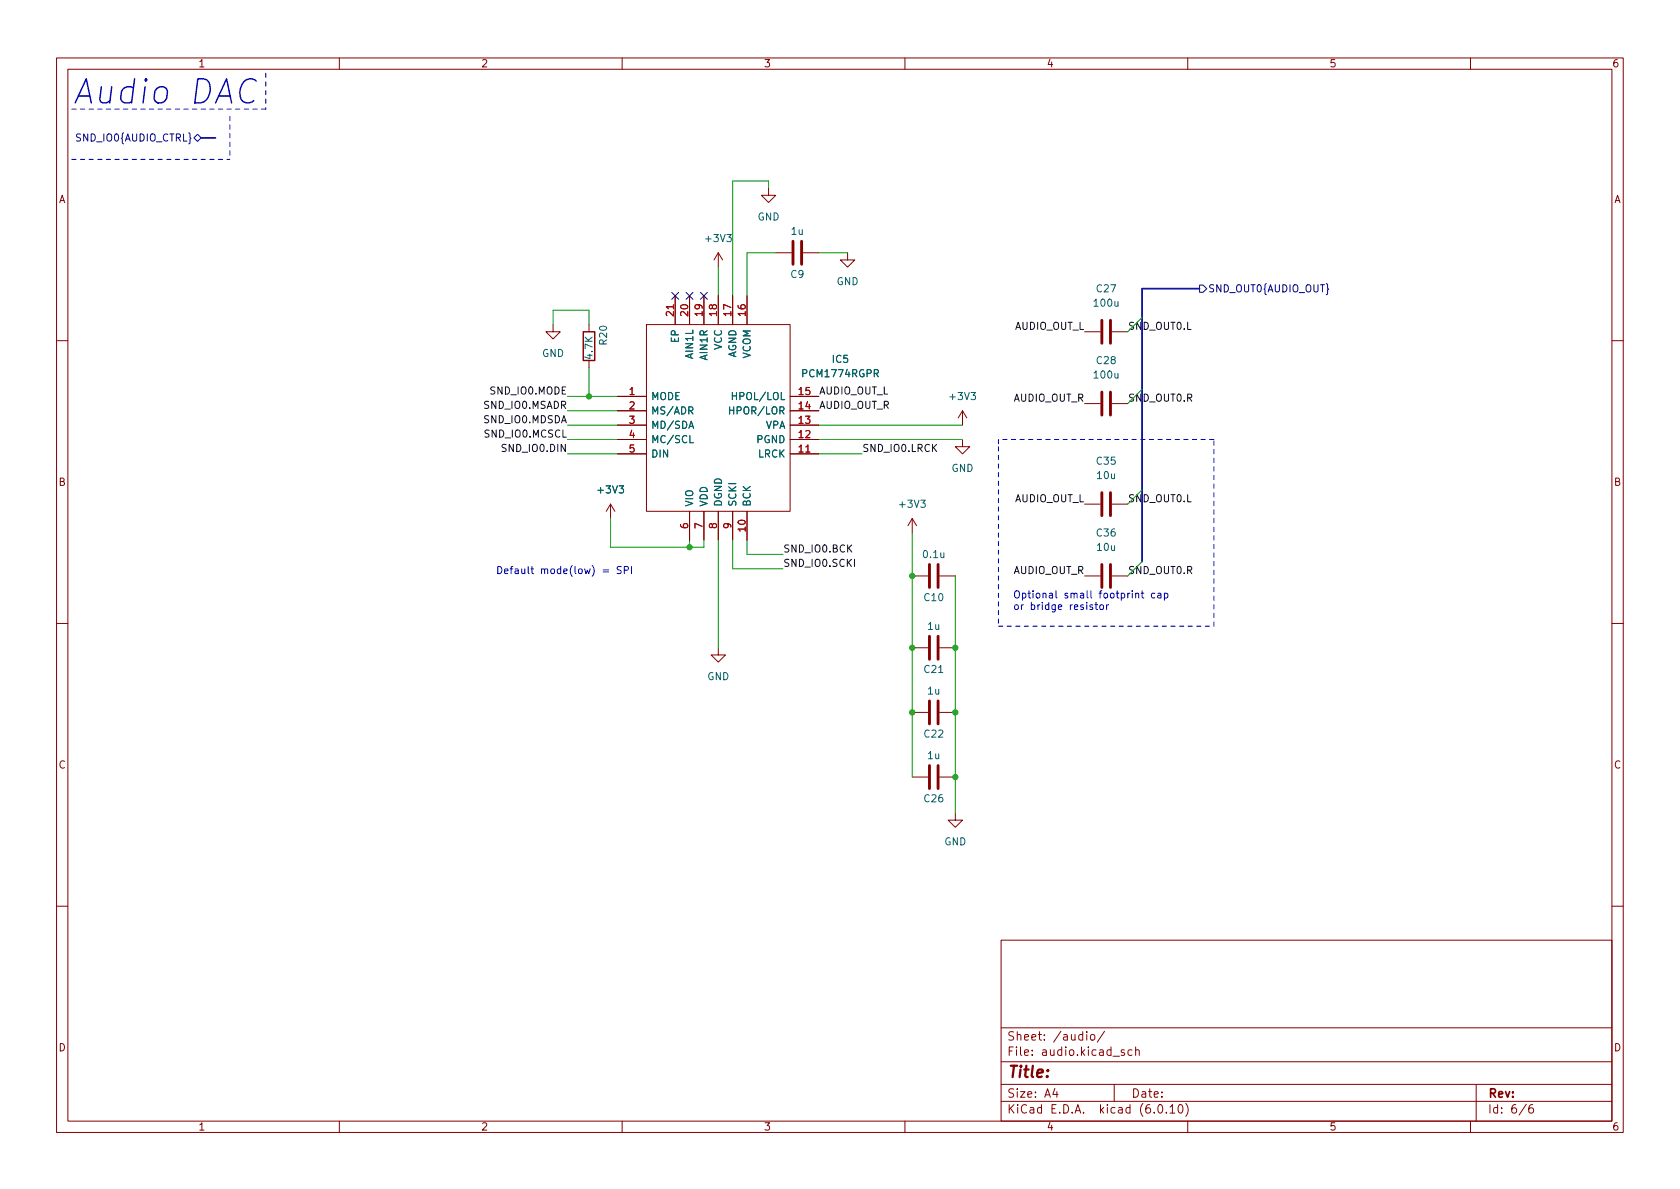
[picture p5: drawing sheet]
<svg xmlns="http://www.w3.org/2000/svg" width="297mm" height="210mm" viewBox="0 0 297 210" stroke-linecap="round" stroke-linejoin="round" font-family="sans-serif">
<g fill="none" stroke="#840000" stroke-width=".18">
<path d="M10 10.2h277v190.1h-277zM12 12.2h273v186.1h-273zM60 10.2v2M110 10.2v2M160 10.2v2M210 10.2v2M260 10.2v2M135.9 33.3v1.2h1.3l-1.3 1.3-1.3-1.3h1.3M97.8 57.4v1.3h1.3l-1.3 1.2-1.3-1.2h1.3M104.1 57.4v1.3M114.3 57.4h25.4v33h-25.4zM119.4 52.3v5.1"/>
<path d="M121.9 52.3v5.1M124.5 52.3v5.1M127 44.7v2.5M127 52.3v5.1M127 44.7l-.8 1.3M127 44.7l.8 1.3M129.5 52.3v5.1M132.1 52.3v5.1M137.2 44.7h2.8M142 44.7h2.8M149.9 44.7v1.3h1.2l-1.2 1.2-1.3-1.2h1.3M191.8 58.7h2.8"/>
<path d="M196.6 58.7h2.8M10 60.2h2M104.1 63.7v1.3M109.2 70.1h5.1M109.2 77.7h5.1M109.2 75.2h5.1M109.2 72.6h5.1M139.7 70.1h5.1M139.7 77.7h5.1M139.7 75.2h5.1M139.7 72.6h5.1M170.2 77.7v1.3h1.2l-1.2 1.3-1.3-1.3h1.3"/>
<path d="M170.2 72.6l-.8 1.3M170.2 72.6v2.6M170.2 72.6l.7 1.3M191.8 71.4h2.8M196.6 71.4h2.8M285 60.2h2M107.9 89.1l-.7 1.3M107.9 89.1v2.6M107.9 89.1l.8 1.3M109.2 80.3h5.1M121.9 90.4v5.1M124.5 90.4v5.1"/>
<path d="M127 90.4v5.1M129.5 90.4v5.1M132.1 90.4v5.1M139.7 80.3h5.1M161.3 91.7l-.8 1.3M161.3 91.7v2.5M161.3 91.7l.8 1.3M191.8 89.1h2.8M196.6 89.1h2.8M10 110.2h2M127 114.5v1.3h1.3l-1.3 1.3-1.3-1.3h1.3M161.3 114.5h2.8"/>
<path d="M161.3 101.8h2.8M166.1 114.5h2.8M166.1 101.8h2.8M191.8 101.8h2.8M196.6 101.8h2.8M285 110.2h2M161.3 137.4h2.8M161.3 126h2.8M166.1 137.4h2.8M166.1 126h2.8M168.9 143.8v1.2h1.3l-1.3 1.3-1.3-1.3h1.3M10 160.2h2"/>
<path d="M177 166.3h108v32h-108zM285 160.2h2M60 198.3v2M110 198.3v2M160 198.3v2M177 194.8h108M177 191.8h108M177 187.8h108M177 181.8h108M186.5 192.5l-.4 1h1M186.9 193v1M192.1 182.4v.2"/>
<path d="M192.1 182.9v1M192.9 183.1l.2-.2 .4 .2 .1 .5-.2 .3h-.3l-.2-.1zM195.3 182.4l-1.3 1.9M197 191.8v3M198.8 185.7l-.4-.1-.2 .2 .1 .3 .5 .1v.4h-.6M200.1 185.7l-.4-.1-.3 .3v.4l.2 .3h.5M200.8 185.8l.2-.2 .4 .1v.9M200.8 185.1v1.5M204.9 195.4l.2-.1a.81 .81 0 0 1 .6 .7 .81 .81 0 0 1-.3 .8h-.2a.81 .81 0 0 1-.6-.6 .81 .81 0 0 1 .3-.8zM206.2 196.7v.1M206.9 195.8l.4-.5v1.5M206.9 196.8h.8"/>
<path d="M208.5 195.4l.1-.1a.81 .81 0 0 1 .6 .7 .81 .81 0 0 1-.3 .8h-.1a.81 .81 0 0 1-.6-.6 .81 .81 0 0 1 .3-.8zM209.6 195.1a1.72 1.72 0 0 1 0 2.3M210 198.3v2M260 198.3v2M261 191.8v6.5M269.9 195.3l-1.3 1.9M271 195.3a.6 .6 0 0 0-.7 .7v.5l.1 .3h.5l.2-.1 .1-.5-.2-.2-.4-.1-.3 .3"/>
</g>
<g fill="none" stroke="#840000" stroke-width=".51">
<path d="M140.2 42.7v4M141.7 42.7v4M194.8 56.6v4.1M196.3 56.6v4.1M194.8 69.3v4.1M196.3 69.3v4.1M164.3 99.8v4.1M165.9 99.8v4.1M194.8 87.1v4.1M194.8 99.8v4.1M196.3 87.1v4.1M196.3 99.8v4.1"/>
<path d="M164.3 112.5v4.1M165.9 112.5v4.1M164.3 123.9v4.1M164.3 135.4v4M165.9 123.9v4.1M165.9 135.4v4"/>
</g>
<path d="M103.1 58.7h2.1v5h-2.1z" fill="none" stroke="#840000" stroke-width=".25"/>
<path d="M121.8 72.6l.6-.1 .1-.1v-.3l-.7-.2v1.3M121.8 75.8l.4-1.3 .4 1.3M122 77v1.3h.6M122.1 72.6l.4 .6M129 71.9v1.3M129 72.5h.7M129.5 69.4v1.3M129.5 70h.7" fill="none" stroke="#006464" stroke-width=".18"/>
<path d="M34.3 24.4l.6-.7 .7 .7-.7 .6zM118.8 51.7l1.2 1.2M120 51.7l-1.2 1.2M121.3 51.7l1.2 1.2M122.5 51.7l-1.2 1.2M123.9 51.7l1.2 1.2M125.1 51.7l-1.2 1.2M212.1 50.4h.6l.7 .6-.7 .7h-.6z" fill="none" stroke="#000084" stroke-width=".18"/>
<path d="M151.1 98.9v1.3" fill="none" stroke="#0f0f0f" stroke-width=".18"/>
<g fill="none" stroke="#0000c2" stroke-width=".18">
<path d="M106.6 100.8h1M106.6 101.1h1M109.8 100.2h-.4l-.3 .2 .1 .3 .6 .3v.3l-.2 .1h-.5M110.4 100.8h.6l.1-.2v-.3l-.7-.1v1.2M111.7 100.2v1.2M193.2 107l-.3-.1-.2 .2 .1 .2 .4 .1v.3h-.5M193.6 106.9h.5M193.8 106.5v1.1l.3 .2M194.6 107l.3-.1 .2 .3v.3l-.2 .3-.3-.1-.2-.2zM195.7 106.9v.9M196 106.9l-.3 .3M200.8 105l.2-.1 .3 .1v.7"/>
<path d="M201.8 104.9h.4M201.9 104.5v1.1l.3 .1M204.2 105l-.4-.1-.2 .2 .1 .6h.5M204.7 105h.5l.1 .7M205.3 105.2l-.5 .1-.1 .1 .1 .3h.5M205.9 105l.3-.1 .3 .2-.1 .6h-.5M205.9 104.9v1.3"/>
</g>
<path d="M12.7 19.3h34.3M47 12.9v6.4M12.7 28.2h27.9M40.6 20.6v7.6M176.5 79v31.7M176.5 77.7v1.3M214.6 77.7h-38.1M176.5 110.7h38.1M214.6 110.7v-33" fill="none" stroke="#0000c2" stroke-width=".18" stroke-dasharray=".8 .8"/>
<path d="M35.6 24.4h2.5M212.1 51h-10.2v48.3" fill="none" stroke="#000084" stroke-width=".3"/>
<g fill="none" stroke="#009600" stroke-width=".18">
<path d="M135.9 33.3v-1.3h-6.4v20.3M97.8 57.4v-2.5h6.3v2.5M127 47.2v5.1M137.2 44.7h-5.1v7.6M144.8 44.7h5.1M201.9 56.1l-2.5 2.6M100.3 77.7h8.9M100.3 75.2h8.9M100.3 72.6h8.9M100.3 70.1h8.9M104.1 65v5.1M144.8 77.7h25.4"/>
<path d="M144.8 75.2h25.4M201.9 68.8l-2.5 2.6M100.3 80.3h8.9M107.9 91.7v5.1h16.6v-1.3M121.9 95.5v1.3M127 95.5v19M129.5 95.5v5.1h8.9M132.1 95.5v2.5h6.3M144.8 80.3h7.6M161.3 94.2v43.2M201.9 86.6l-2.5 2.5M201.9 99.3l-2.5 2.5"/>
<path d="M168.9 101.8v42"/>
</g>
<g fill="#009600" stroke="#009600" stroke-width=".18">
<circle cx="161.3" cy="114.5" r=".46"/>
<circle cx="161.3" cy="126" r=".46"/>
<circle cx="168.9" cy="126" r=".46"/>
<circle cx="168.9" cy="137.4" r=".46"/>
<circle cx="161.3" cy="101.8" r=".46"/>
<circle cx="121.9" cy="96.8" r=".46"/>
<circle cx="104.1" cy="70.1" r=".46"/>
<circle cx="168.9" cy="114.5" r=".46"/>
</g>
<text font-size="5.9" fill="#0000c2" x="12.7" y="18.4">Audio DAC</text>
<text font-size="2.8" fill="#840000" x="178" y="190.6">Title:</text>
<g font-size="2.1" fill="#840000">
<text x="178" y="184">Sheet: /audio/</text>
<text x="178" y="186.7">File: audio.kicad_sch</text>
<text x="178" y="196.9">KiCad E.D.A. kicad (6.0.10)</text>
<text x="178" y="194.1">Size: A4</text>
<text x="200" y="194.1">Date:</text>
<text x="263" y="194.1">Rev:</text>
<text x="263" y="196.9">Id: 6/6</text>
</g>
<g font-size="1.8" fill="#840000">
<text x="35" y="11.9">1</text>
<text x="85" y="11.9">2</text>
<text x="135" y="11.9">3</text>
<text x="185" y="11.9">4</text>
<text x="235" y="11.9">5</text>
<text x="285" y="11.9">6</text>
<text x="10.3" y="35.9">A</text>
<text x="285.3" y="35.9">A</text>
<text x="10.3" y="85.9">B</text>
<text x="285.3" y="85.9">B</text>
<text x="10.3" y="135.9">C</text>
<text x="285.3" y="135.9">C</text>
<text x="10.3" y="185.9">D</text>
<text x="285.3" y="185.9">D</text>
<text x="35" y="199.9">1</text>
<text x="85" y="199.9">2</text>
<text x="135" y="199.9">3</text>
<text x="185" y="199.9">4</text>
<text x="235" y="199.9">5</text>
<text x="285" y="199.9">6</text>
</g>
<g font-size="1.8" fill="#000084">
<text x="13.8" y="25">SND_IO0{AUDIO_CTRL}</text>
<text x="213.6" y="51.7">SND_OUT0{AUDIO_OUT}</text>
</g>
<g font-size="1.8" fill="#006464">
<text x="133.9" y="39">GND</text>
<text x="139.9" y="41.5">1u</text>
<text x="124.9" y="42.8">+3V3</text>
<text x="139.8" y="49.1">C9</text>
<text x="147.9" y="50.4">GND</text>
<text x="194" y="51.7">C27</text>
<text x="193.6" y="54.2">100u</text>
<text x="95.8" y="63.1">GND</text>
<text x="104.8" y="63.4" transform="rotate(-90 104.8 63.4)">4.7K</text>
<text x="107.3" y="60.9" transform="rotate(-90 107.3 60.9)">R20</text>
<text x="120" y="60.5" transform="rotate(-90 120 60.5)">EP</text>
<text x="122.6" y="63.3" transform="rotate(-90 122.6 63.3)">AIN1L</text>
<text x="125.1" y="63.5" transform="rotate(-90 125.1 63.5)">AIN1R</text>
<text x="127.6" y="61.9" transform="rotate(-90 127.6 61.9)">VCC</text>
<text x="130.2" y="63.4" transform="rotate(-90 130.2 63.4)">AGND</text>
<text x="132.7" y="63.5" transform="rotate(-90 132.7 63.5)">VCOM</text>
<text x="147.2" y="64.2">IC5</text>
<text x="194" y="64.4">C28</text>
<text x="115.1" y="70.7">MODE</text>
<text x="130" y="70.7">HPOL/LOL</text>
<text x="142.1" y="66.7">PCM1774RGPR</text>
<text x="168.1" y="70.7">+3V3</text>
<text x="193.6" y="66.9">100u</text>
<text x="115.1" y="73.3">MS/ADR</text>
<text x="115.1" y="75.8">MD/SDA</text>
<text x="129.6" y="73.3">HPOR/LOR</text>
<text x="135.3" y="75.8">VPA</text>
<text x="115.1" y="78.4">MC/SCL</text>
<text x="115.1" y="80.9">DIN</text>
<text x="133.8" y="78.4">PGND</text>
<text x="134" y="80.9">LRCK</text>
<text x="168.2" y="83.4">GND</text>
<text x="194" y="82.2">C35</text>
<text x="105.9" y="87.2">+3V3</text>
<text x="122.6" y="89.7" transform="rotate(-90 122.6 89.7)">VIO</text>
<text x="125.1" y="89.7" transform="rotate(-90 125.1 89.7)">VDD</text>
<text x="127.6" y="89.7" transform="rotate(-90 127.6 89.7)">DGND</text>
<text x="130.2" y="89.7" transform="rotate(-90 130.2 89.7)">SCKI</text>
<text x="132.7" y="89.7" transform="rotate(-90 132.7 89.7)">BCK</text>
<text x="159.2" y="89.8">+3V3</text>
<text x="194.1" y="84.7">10u</text>
<text x="194" y="94.9">C36</text>
<text x="163.3" y="98.7">0.1u</text>
<text x="194.1" y="97.4">10u</text>
<text x="163.5" y="106.3">C10</text>
<text x="164.1" y="111.4">1u</text>
<text x="163.5" y="119">C21</text>
<text x="125" y="120.3">GND</text>
<text x="164.1" y="122.8">1u</text>
<text x="163.5" y="130.4">C22</text>
<text x="164.1" y="134.2">1u</text>
<text x="163.5" y="141.9">C26</text>
<text x="166.9" y="149.5">GND</text>
</g>
<g font-size="1.8" fill="#a90000">
<text x="119.1" y="55.8" transform="rotate(-90 119.1 55.8)">21</text>
<text x="121.7" y="55.8" transform="rotate(-90 121.7 55.8)">20</text>
<text x="124.2" y="55.8" transform="rotate(-90 124.2 55.8)">19</text>
<text x="126.7" y="55.8" transform="rotate(-90 126.7 55.8)">18</text>
<text x="129.3" y="55.8" transform="rotate(-90 129.3 55.8)">17</text>
<text x="131.8" y="55.8" transform="rotate(-90 131.8 55.8)">16</text>
<text x="111.3" y="69.8">1</text>
<text x="141.3" y="69.8">15</text>
<text x="111.3" y="72.4">2</text>
<text x="111.3" y="74.9">3</text>
<text x="111.3" y="77.5">4</text>
<text x="141.3" y="77.5">12</text>
<text x="141.3" y="74.9">13</text>
<text x="141.3" y="72.4">14</text>
<text x="111.3" y="80">5</text>
<text x="141.3" y="80">11</text>
<text x="121.7" y="93.5" transform="rotate(-90 121.7 93.5)">6</text>
<text x="124.2" y="93.5" transform="rotate(-90 124.2 93.5)">7</text>
<text x="126.7" y="93.5" transform="rotate(-90 126.7 93.5)">8</text>
<text x="129.3" y="93.5" transform="rotate(-90 129.3 93.5)">9</text>
<text x="131.8" y="93.9" transform="rotate(-90 131.8 93.9)">10</text>
</g>
<g font-size="1.8" fill="#0f0f0f">
<text x="179.3" y="58.3">AUDIO_OUT_L</text>
<text x="199.4" y="58.3">SND_OUT0.L</text>
<text x="87" y="69.7">SND_IO0.MODE</text>
<text x="144.8" y="69.7">AUDIO_OUT_L</text>
<text x="179.1" y="71">AUDIO_OUT_R</text>
<text x="199.4" y="71">SND_OUT0.R</text>
<text x="85.8" y="74.8">SND_IO0.MDSDA</text>
<text x="85.8" y="72.3">SND_IO0.MSADR</text>
<text x="86" y="77.4">SND_IO0.MCSCL</text>
<text x="144.8" y="72.3">AUDIO_OUT_R</text>
<text x="89.2" y="79.9">SND_IO0.DIN</text>
<text x="152.4" y="79.9">SND_IO0.LRCK</text>
<text x="179.3" y="88.8">AUDIO_OUT_L</text>
<text x="199.4" y="88.8">SND_OUT0.L</text>
<text x="138.4" y="97.7">SND_IO0.BCK</text>
<text x="138.4" y="100.2">SND_IO0.SCKI</text>
<text x="179.1" y="101.5">AUDIO_OUT_R</text>
<text x="199.4" y="101.5">SND_OUT0.R</text>
</g>
<g font-size="1.8" fill="#0000c2">
<text x="87.6" y="101.5">Default mode(low) = SPI</text>
<text x="179.1" y="105.8">Optional small footprint cap</text>
<text x="179.1" y="107.8">or bridge resistor</text>
</g>
</svg>
